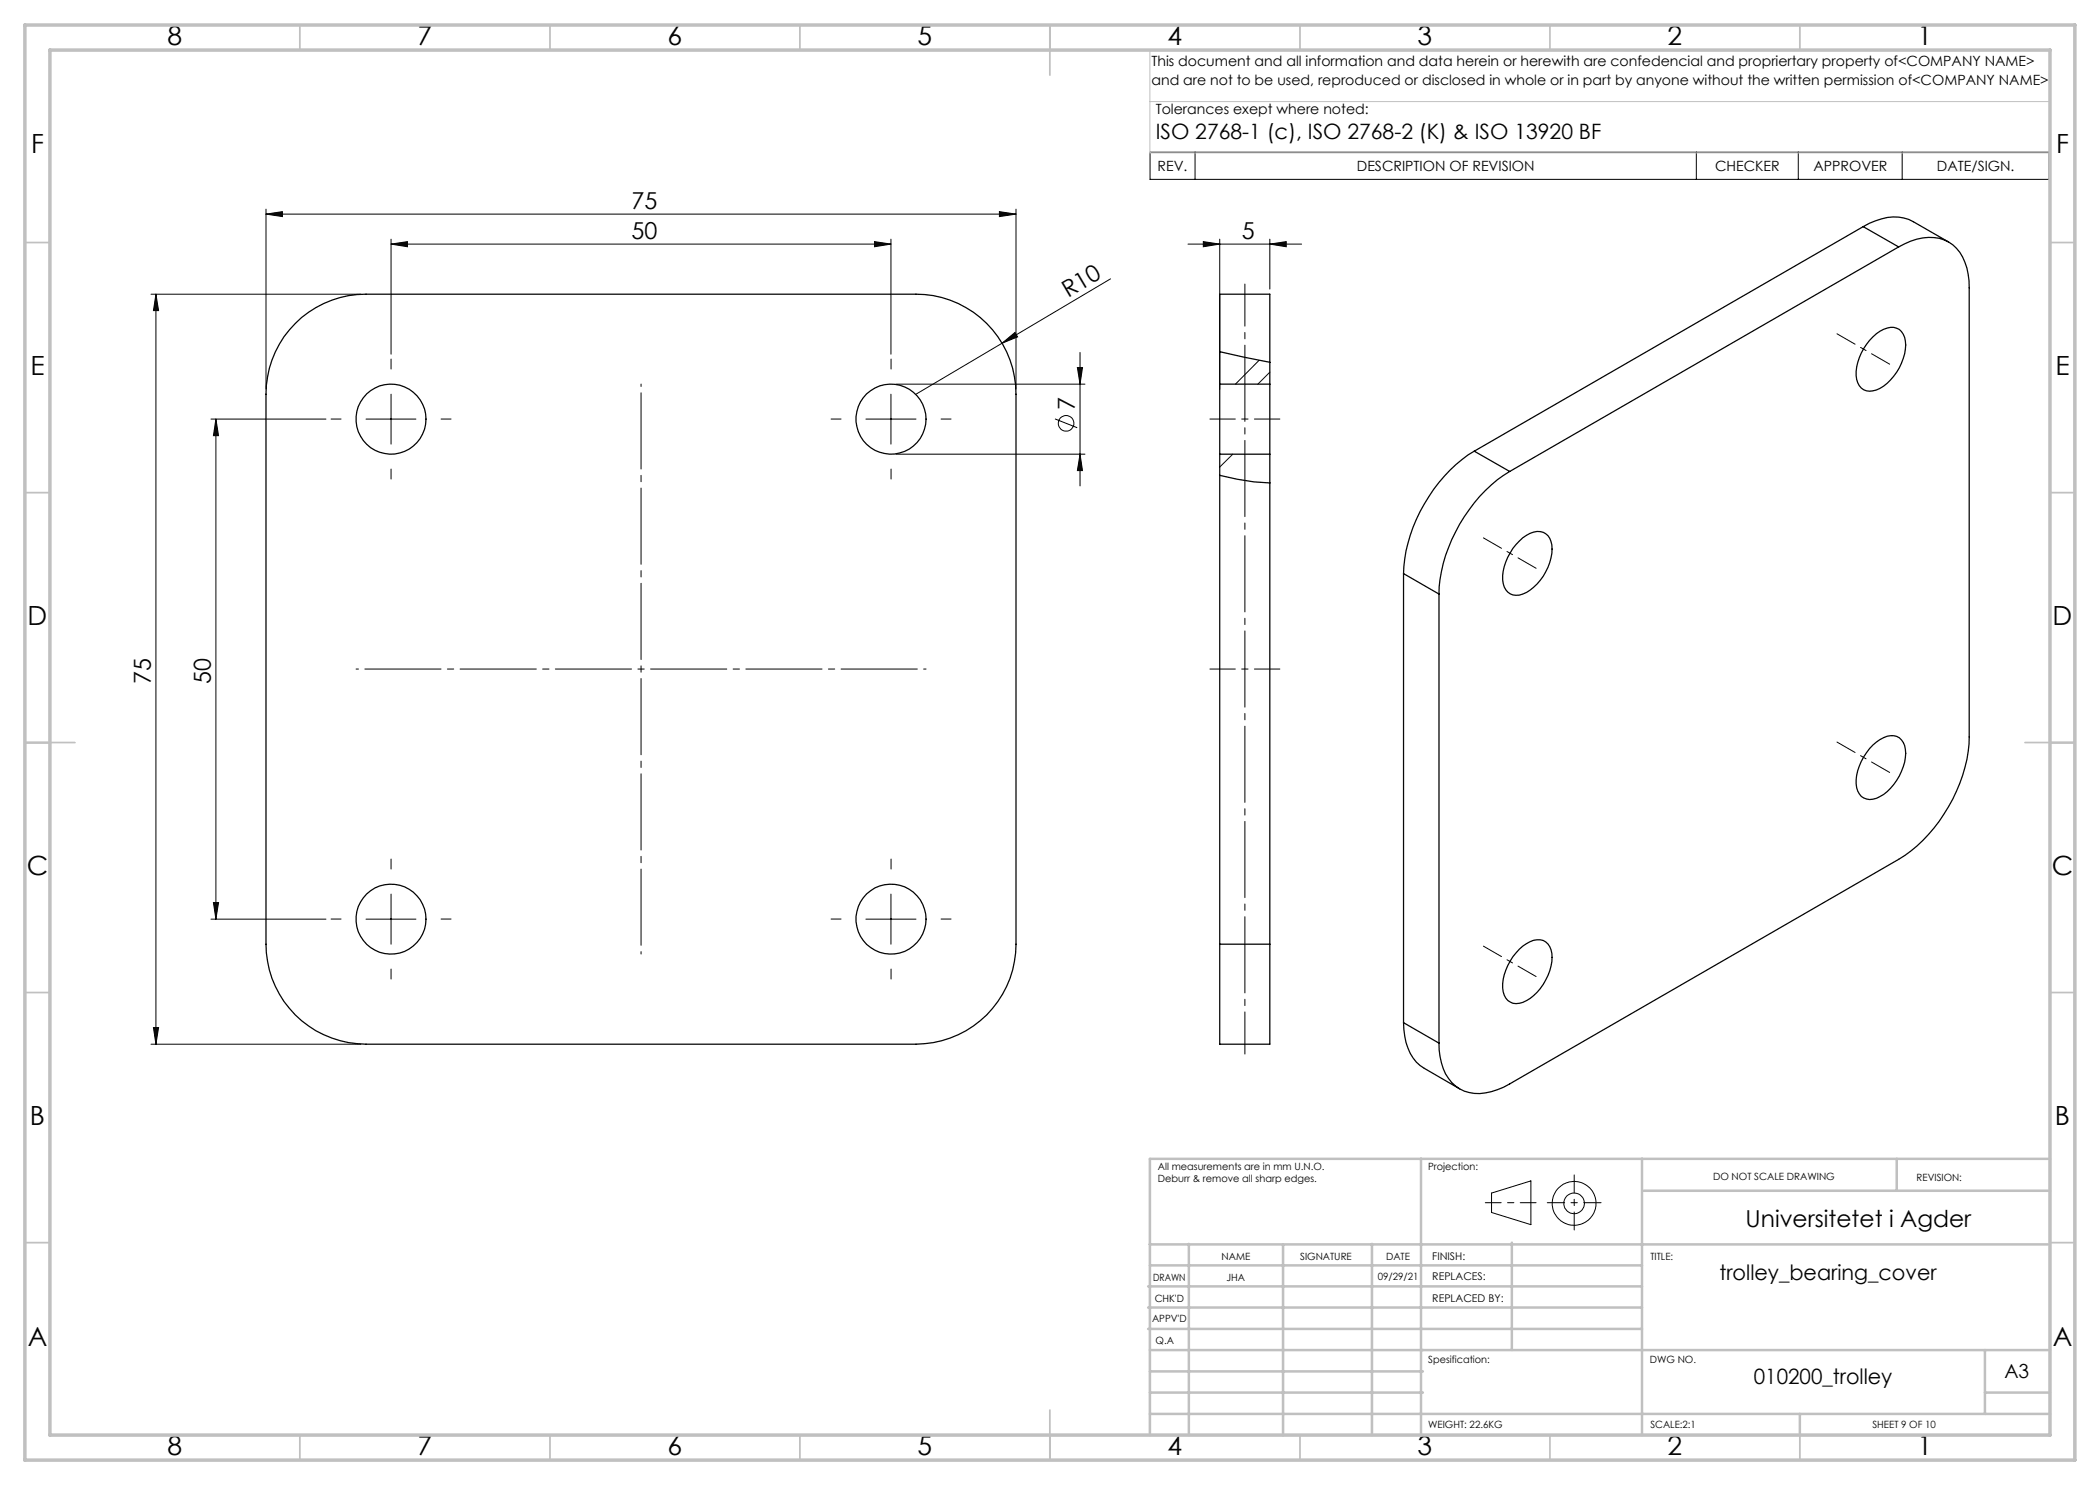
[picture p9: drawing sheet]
<svg xmlns="http://www.w3.org/2000/svg" width="420mm" height="297mm" viewBox="0 0 420 297" stroke-linecap="round" stroke-linejoin="round" font-family="sans-serif">
<g fill="none" stroke="#000" stroke-width=".2">
<path d="M230 30.4h179.8v5.5h-179.8zM239 30.4v5.5M339.3 30.4v5.5M359.7 30.4v5.5M380.4 30.4v5.5M30.2 58.8h42M31.2 58.8l.5 3.3h-1zM31.2 58.8v150M53.2 42.8l3.3-.5v1zM53.2 41.8v36M53.2 42.8h150M78.2 48.8l3.3-.5v1.1z"/>
<path d="M78.2 47.8v23M78.2 48.8h100M174.9 48.3l3.3 .5-3.3 .6zM178.2 47.8v23M199.9 42.3l3.3 .5-3.3 .5zM203.2 41.8v36M222.1 55.8l-21.7 12.8M237.6 48.8h22.7M240.7 48.3l3.2 .5-3.2 .6zM243.9 47.8v30M254 48.8l3.2-.5v1.1zM254 47.8v10"/>
<path d="M78.2 78.8v10M178.2 78.8v10M179.2 76.8h37.8M200.4 68.6l2.6-2.1 .5 .9zM200.4 68.6l-17.2 10.2M215.5 73.5h1l-.5 3.3zM216 70.5v26.7M251.8 72.1l-4.7 4.7M254 74.4l-2.4 2.4M42.2 83.8h23M43.2 83.8l.5 3.3h-1zM43.2 83.8v100"/>
<path d="M73.2 83.8h10M173.2 83.8h10M179.2 90.8h37.8M211 83.8l4.4 1.7M216 90.8l.5 3.3h-1zM246.6 90.8l-2.7 2.6M78.2 178.8v10M178.2 178.8v10M42.2 183.8h23M42.7 180.5h1l-.5 3.3zM73.2 183.8h10M173.2 183.8h10"/>
<path d="M30.2 208.8h42M30.7 205.5h1l-.5 3.3zM298.3 238.6l7.9-2.4v8.7l-7.9-2.4z"/>
<circle cx="213.2" cy="84.7" r="1.55"/>
<circle cx="314.8" cy="240.7" r="2.07"/>
<circle cx="314.8" cy="240.7" r="4.4"/>
</g>
<path d="M249 56.8v154" fill="none" stroke="#000" stroke-width=".2" stroke-dasharray="15.2 1.3 1.3 1.3" stroke-dashoffset="6.8"/>
<path d="M242 83.8h14M256 133.8h-14" fill="none" stroke="#000" stroke-width=".2" stroke-dasharray="15.2 1.3 1.3 1.3" stroke-dashoffset="10.1"/>
<path d="M367.4 66.8l10.5 6M296.7 107.6l10.5 6.1M367.4 148.4l10.5 6.1M296.7 189.2l10.5 6.1" fill="none" stroke="#000" stroke-width=".2" stroke-dasharray="15.2 1.3 1.3 1.3" stroke-dashoffset="11.1"/>
<path d="M128.2 76.8v114M71.2 133.8h114" fill="none" stroke="#000" stroke-width=".2" stroke-dasharray="15.2 1.3 1.3 1.3" stroke-dashoffset="-1.8"/>
<g fill="none" stroke="#000" stroke-width=".2" stroke-dasharray="15.2 1.3 1.3 1.3">
<path d="M78.2 73.8v-2M178.2 73.8v-2M68.2 83.8h-2M78.2 93.8v2M88.2 83.8h2M168.2 83.8h-2M178.2 93.8v2M188.2 83.8h2M78.2 173.8v-2M178.2 173.8v-2M68.2 183.8h-2M78.2 193.8v2"/>
<path d="M88.2 183.8h2M168.2 183.8h-2M178.2 193.8v2M188.2 183.8h2"/>
</g>
<path d="M297.1 240.5h10.1" fill="none" stroke="#000" stroke-width=".2" stroke-dasharray="15.2 1.3 1.3 1.3" stroke-dashoffset="12.1"/>
<path d="M314.8 235v11" fill="none" stroke="#000" stroke-width=".2" stroke-dasharray="15.2 1.3 1.3 1.3" stroke-dashoffset="11.6"/>
<path d="M309.5 240.5h10.7" fill="none" stroke="#000" stroke-width=".2" stroke-dasharray="15.2 1.3 1.3 1.3" stroke-dashoffset="11.8"/>
<path d="M230 10v20.6h180M230.5 10h179.5v33M230 20.3h180" fill="none" stroke="#c0c0c0" stroke-width=".2"/>
<g fill="none" stroke="#c0c0c0" stroke-width=".35">
<path d="M60 5v5M110 5v5M160 5v5M210 5v10M260 5v5M310 5v5M360 5v5M5 48.5h5M410 48.5h5M5 98.5h5M410 98.5h5M5 148.5h10"/>
<path d="M405 148.5h10M5 198.5h5M410 198.5h5M5 248.5h5M410 248.5h5M60 287v5M110 287v5M160 287v5M210 282v10M260 287v5M310 287v5M360 287v5"/>
</g>
<g fill="none" stroke="#c0c0c0" stroke-width=".5">
<path d="M284.2 231.8v55.2M328.4 231.8v55.2M328.8 238.2h81.2M379.3 231.8v6.4M410 231.8h-180v55.2M229.6 257.3h98.8M230 248.9h179.6M230 253.1h98.4M237.8 248.8v38.2M256.6 248.9v38.2M274.4 248.8v38.2M302.4 248.5v21.5"/>
<path d="M229.6 265.8h98.8M229.6 261.5h98.8M230 278.5h54.6M230 274.3h54.6M230 270h180M397 278.5h13M397 270v12.8M230 282.8h180M360 282.8v4.2"/>
</g>
<path d="M5 5h410v287h-410zM10 10h400v277h-400z" fill="none" stroke="#c0c0c0" stroke-width=".7"/>
<g fill="#000">
<path d="M200.4 68.6l2.6-2.1 .5 .9z"/>
<path d="M174.9 48.3l3.3 .5-3.3 .6zM78.2 48.8l3.3-.5v1.1zM199.9 42.3l3.3 .5-3.3 .5zM53.2 42.8l3.3-.5v1z"/>
<path d="M254 48.8l3.2-.5v1.1zM240.7 48.3l3.2 .5-3.2 .6z"/>
<path d="M215.5 73.5h1l-.5 3.3zM216 90.8l.5 3.3h-1zM31.2 58.8l.5 3.3h-1zM30.7 205.5h1l-.5 3.3zM43.2 83.8l.5 3.3h-1zM42.7 180.5h1l-.5 3.3z"/>
</g>
<g fill="none" stroke="#000" stroke-width=".25">
<path d="M372.6 45.3a11.8 11.8 0 0 1 8.2-1.7l1.9 .7 7 4.1M372.6 45.3l7.1 4.1M372.6 45.3l-77.7 44.9M379.7 49.4a10.6 10.6 0 0 1 9.1-1.4 8.2 8.2 0 0 1 4.8 6.9l.2 2.7v89.8a30.9 30.9 0 0 1-8.1 19.5 25 25 0 0 1-6 5l-77.8 44.9a10.8 10.8 0 0 1-9.1 1.4 8.5 8.5 0 0 1-4.8-6.9l-.2-2.7M379.7 49.4l-77.8 44.9M59.1 64.7a19.9 19.9 0 0 1 14.1-5.9h110a20 20 0 0 1 20 20v110a20 20 0 0 1-20 20h-110a20 20 0 0 1-20-20v-110a19.9 19.9 0 0 1 5.9-14.1zM243.9 70.3l10.1 2.2M243.9 70.3v-11.5h10.1v13.7M243.9 76.8v14M243.9 70.3v6.5M243.9 76.8h10.1M254 76.8v14"/>
<path d="M254 72.5v4.3M374.6 67.4a5.6 5.6 0 0 1 4.1-1.9 3.1 3.1 0 0 1 2.4 3.5 10.6 10.6 0 0 1-5.8 9 2.84 2.84 0 0 1-4.1-2.9 10.8 10.8 0 0 1 3.4-7.7zM243.9 95.1l3.5 .7 3.4 .6 3.2 .2M243.9 90.8v98M243.9 90.8h10.1M254 90.8v98M294.9 90.2a31.4 31.4 0 0 0-13.7 20l-.5 4.5M294.9 90.2l7 4.1M301.9 94.3a31.1 31.1 0 0 0-12.8 16.8 27.7 27.7 0 0 0-1.3 7.7M280.7 114.7l7.1 4.1M280.7 114.7v89.8M287.8 118.8v89.8"/>
<path d="M303.9 108.2a4.9 4.9 0 0 1 4.7-1.7 3.3 3.3 0 0 1 1.8 3.3 10.4 10.4 0 0 1-5.8 9 2.82 2.82 0 0 1-4.1-2.8 10.8 10.8 0 0 1 3.4-7.8zM374.6 149a5.2 5.2 0 0 1 4.7-1.7 3.4 3.4 0 0 1 1.8 3.4 10.7 10.7 0 0 1-5.8 9 2.87 2.87 0 0 1-4.1-2.9 10.9 10.9 0 0 1 3.4-7.8zM243.9 188.8v20h10.1v-20M243.9 188.8h10.1M303.9 189.8a5.1 5.1 0 0 1 4.7-1.7 3.4 3.4 0 0 1 1.8 3.4 10.6 10.6 0 0 1-5.8 9 2.86 2.86 0 0 1-4.1-2.9 10.9 10.9 0 0 1 3.4-7.8zM280.7 204.5a10.9 10.9 0 0 0 3.3 8.6l7.9 4.7M280.7 204.5l7.1 4.1"/>
<circle cx="78.2" cy="83.8" r="7"/>
<circle cx="178.2" cy="83.8" r="7"/>
<circle cx="78.2" cy="183.8" r="7"/>
<circle cx="178.2" cy="183.8" r="7"/>
</g>
<g font-size="5.3">
<text x="33.5" y="8.9">8</text>
<text x="83.5" y="8.9">7</text>
<text x="133.5" y="8.9">6</text>
<text x="183.5" y="8.9">5</text>
<text x="233.5" y="8.9">4</text>
<text x="283.5" y="8.9">3</text>
<text x="333.5" y="8.9">2</text>
<text x="383.5" y="8.9">1</text>
<text x="6.2" y="30.7">F</text>
<text x="411.2" y="30.7">F</text>
<text x="6.1" y="74.9">E</text>
<text x="411.1" y="74.9">E</text>
<text x="5.5" y="124.9">D</text>
<text x="410.5" y="124.9">D</text>
<text x="5.3" y="174.9">C</text>
<text x="410.3" y="174.9">C</text>
<text x="6" y="224.9">B</text>
<text x="411" y="224.9">B</text>
<text x="5.5" y="269.2">A</text>
<text x="410.5" y="269.2">A</text>
<text x="33.5" y="290.9">8</text>
<text x="83.5" y="290.9">7</text>
<text x="133.5" y="290.9">6</text>
<text x="183.5" y="290.9">5</text>
<text x="233.5" y="290.9">4</text>
<text x="283.5" y="290.9">3</text>
<text x="333.5" y="290.9">2</text>
<text x="383.5" y="290.9">1</text>
</g>
<g font-size="4.7">
<text x="126.3" y="41.8">75</text>
<text x="126.3" y="47.8">50</text>
<text x="248.4" y="47.8">5</text>
<text x="213.6" y="59.6" transform="rotate(-31 213.6 59.6)">R10</text>
<text x="215" y="82.1" transform="rotate(-90 215 82.1)">7</text>
<text x="30.2" y="136.8" transform="rotate(-90 30.2 136.8)">75</text>
<text x="42.2" y="136.8" transform="rotate(-90 42.2 136.8)">50</text>
<text x="349.1" y="245.3">Universitetet i Agder</text>
</g>
<g font-size="4.2">
<text x="231.1" y="27.8">ISO 2768-1 (c), ISO 2768-2 (K) &amp; ISO 13920 BF</text>
<text x="343.9" y="256">trolley_bearing_cover</text>
<text x="350.8" y="276.8">010200_trolley</text>
</g>
<text font-size="3.9" x="400.9" y="275.5">A3</text>
<g font-size="2.8">
<text x="230.3" y="13.1">This document and all information and data herein or herewith are confedencial and propriertary property of&lt;COMPANY NAME&gt;</text>
<text x="230.3" y="16.9">and are not to be used, reproduced or disclosed in whole or in part by anyone without the written permission of&lt;COMPANY NAME&gt;</text>
<text x="231.1" y="22.8">Tolerances exept where noted:</text>
<text x="231.5" y="34.2">REV.</text>
<text x="271.4" y="34.2">DESCRIPTION OF REVISION</text>
<text x="343" y="34.2">CHECKER</text>
<text x="362.7" y="34.2">APPROVER</text>
<text x="387.4" y="34.2">DATE/SIGN.</text>
</g>
<g font-size="2.1">
<text x="286.4" y="251.9">FINISH:</text>
<text x="286.5" y="256">REPLACES:</text>
<text x="286.5" y="260.4">REPLACED BY:</text>
</g>
<g font-size="2">
<text x="231.6" y="234">All measurements are in mm U.N.O.</text>
<text x="285.6" y="234">Projection:</text>
<text x="231.6" y="236.5">Deburr &amp; remove all sharp edges.</text>
<text x="342.6" y="236">DO NOT SCALE DRAWING</text>
<text x="383.3" y="236.2">REVISION:</text>
<text x="244.3" y="252">NAME</text>
<text x="260" y="251.9">SIGNATURE</text>
<text x="277.2" y="251.9">DATE</text>
<text x="330.1" y="251.9">TITLE:</text>
<text x="230.6" y="256.1">DRAWN</text>
<text x="245.3" y="256.1">JHA</text>
<text x="275.6" y="255.9">09/29/21</text>
<text x="230.9" y="260.3">CHK'D</text>
<text x="230.4" y="264.4">APPV'D</text>
<text x="231.1" y="268.8">Q.A</text>
<text x="285.6" y="272.5">Spesification:</text>
<text x="330" y="272.5">DWG NO.</text>
<text x="285.6" y="285.5">WEIGHT: 22.6KG</text>
<text x="330.1" y="285.6">SCALE:2:1</text>
<text x="374.5" y="285.6">SHEET 9 OF 10</text>
</g>
</svg>
